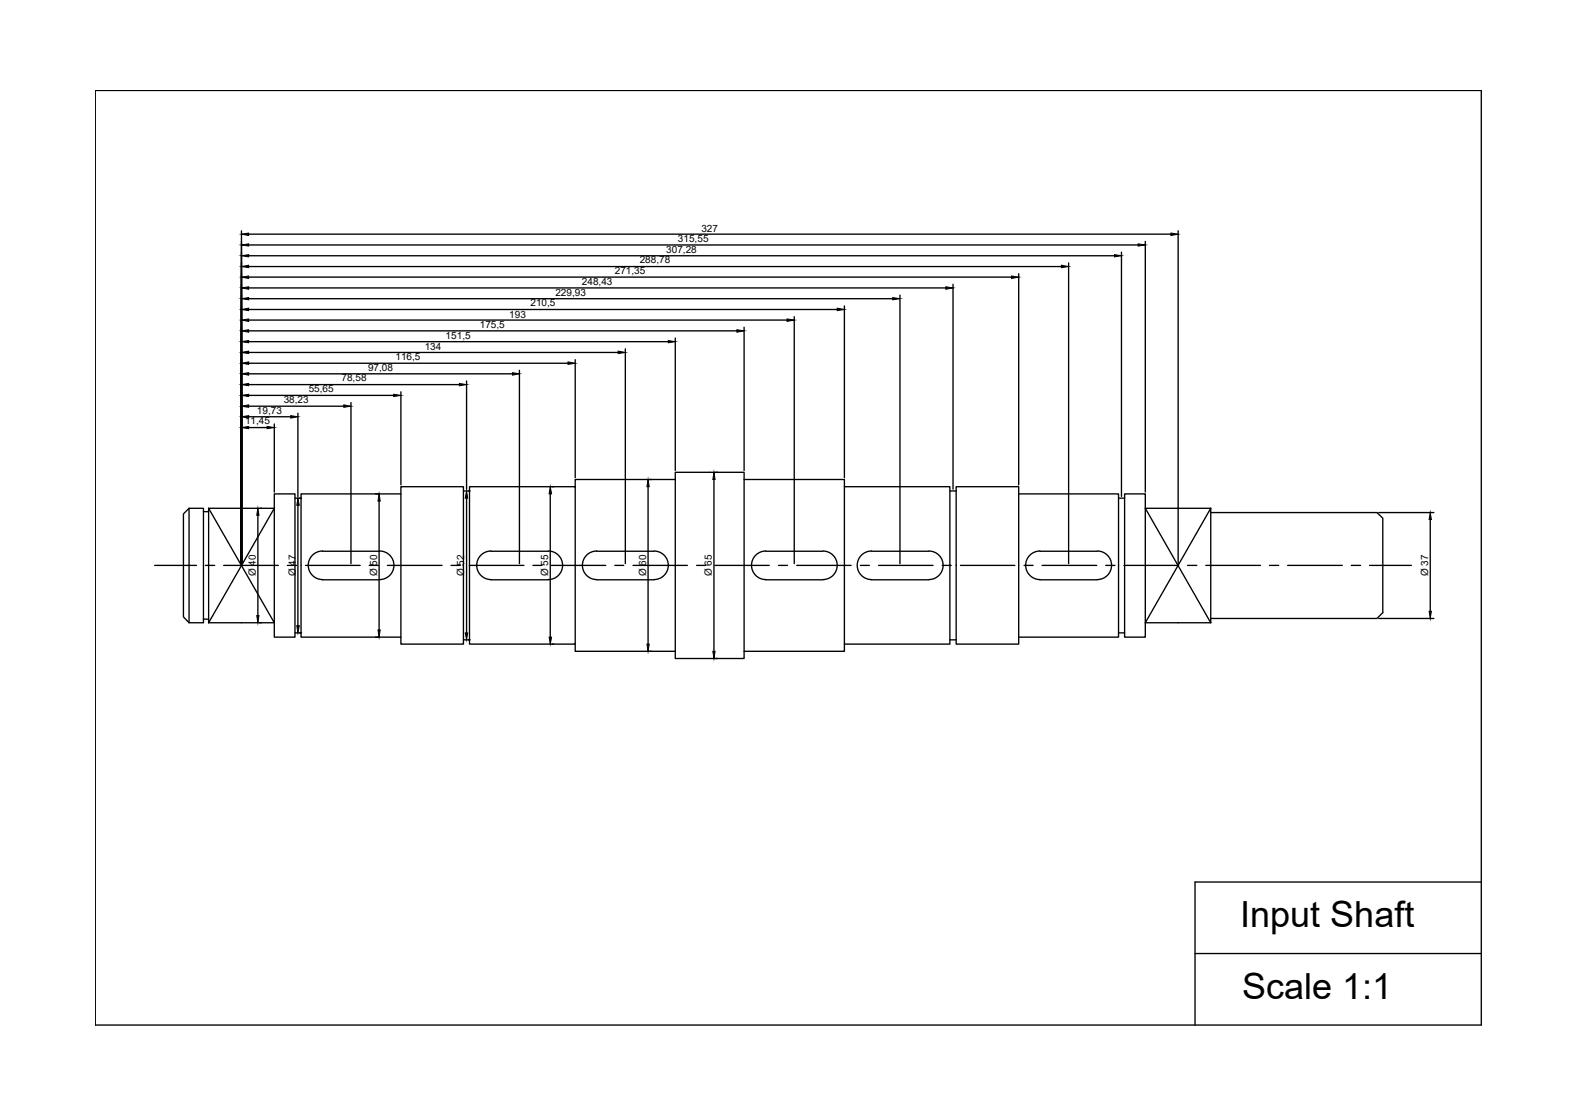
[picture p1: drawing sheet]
<svg xmlns="http://www.w3.org/2000/svg" width="297mm" height="210mm" viewBox="0 0 297 210" stroke-linecap="round" stroke-linejoin="round" font-family="sans-serif">
<!-- layer: Center Lines -->
<g fill="none" stroke="#000" stroke-width=".25">
<path d="M29.1 106.4h7.9M38.7 106.4h1.7M42.1 106.4h10.3M54.1 106.4h1.7M57.5 106.4h10.3M69.5 106.4h1.7M72.9 106.4h10.3M84.9 106.4h1.7M88.3 106.4h10.3M100.3 106.4h1.7M103.7 106.4h10.3M115.7 106.4h1.7"/>
<path d="M119.2 106.4h10.2M131.1 106.4h1.7M134.6 106.4h10.2M146.5 106.4h1.7M150 106.4h10.2M162 106.4h1.6M165.4 106.4h10.2M177.4 106.4h1.7M180.8 106.4h10.2M192.8 106.4h1.7M196.2 106.4h10.2M208.1 106.4h1.8"/>
<path d="M211.6 106.4h10.3M223.5 106.4h1.8M227 106.4h10.3M239 106.4h1.7M242.4 106.4h10.3M254.4 106.4h1.7M257.8 106.4h7.9"/>
</g>
<!-- layer: Shaft -->
<g fill="none" stroke="#000" stroke-width=".25">
<path d="M17.9 17h260.9v176h-260.9zM35.6 95.7h2.7v21.5h-2.7zM35.6 95.7l-1.1 1v19.4l1.1 1.1M38.3 96.3h1M39.3 95.7h12.3l-12.3 21.5M39.3 95.7v21.5M39.3 95.7l12.3 21.5h-12.3M51.6 93h3.9v26.9h-3.9zM55.5 93.8h1.2M75.5 93h-18.8v26.9h18.8M75.5 91.6h11.7v29.7h-11.7zM87.2 92.4h1.2"/>
<path d="M88.4 91.6h19.9v29.7h-19.9zM127.1 90.3h-18.8v1.3M127.1 88.9h13v35.1h-13zM140.1 90.3h18.8v1.3M158.9 91.6h19.9v29.7h-19.9zM178.8 92.4h1.2M180 91.6h11.8v29.7h-11.8zM191.8 93h18.8v26.9h-18.8M210.6 93.8h1.1M211.7 93h3.9v26.9h-3.9zM227.9 96.5h31.3l1.1 1.1v17.7l-1.1 1.1h-31.3M227.9 95.7h-12.3l12.3 21.5"/>
<path d="M227.9 95.7v21.5M227.9 95.7l-12.3 21.5h12.3M38.3 116.6h1M55.5 119.1h1.2M60.7 103.8h10.7M60.7 109.1h10.7M60.7 103.7a2.69 2.69 0 0 0-2.7 2.7 2.69 2.69 0 0 0 2.7 2.7M71.5 103.7a2.69 2.69 0 0 1 2.7 2.7 2.69 2.69 0 0 1-2.7 2.7M92.4 103.8h10.8M92.4 109.1h10.8M92.4 103.7a2.69 2.69 0 0 0-2.7 2.7 2.69 2.69 0 0 0 2.7 2.7M103.2 103.7a2.69 2.69 0 0 1 2.7 2.7 2.69 2.69 0 0 1-2.7 2.7"/>
<path d="M112.3 103.8h10.8M112.3 109.1h10.8M112.3 103.7a2.69 2.69 0 0 0-2.7 2.7 2.69 2.69 0 0 0 2.7 2.7M123.1 103.7a2.69 2.69 0 0 1 2.7 2.7 2.69 2.69 0 0 1-2.7 2.7M144.1 103.8h10.8M144.1 109.1h10.8M144.2 103.7a2.69 2.69 0 0 0-2.7 2.7 2.69 2.69 0 0 0 2.7 2.7M154.9 103.7a2.69 2.69 0 0 1 2.7 2.7 2.69 2.69 0 0 1-2.7 2.7M164 103.8h10.8M164 109.1h10.8M164 103.7a2.69 2.69 0 0 0-2.6 2.7 2.69 2.69 0 0 0 2.6 2.7M174.8 103.7a2.69 2.69 0 0 1 2.7 2.7 2.69 2.69 0 0 1-2.7 2.7"/>
<path d="M195.7 103.8h10.8M195.7 109.1h10.8M195.8 103.7a2.69 2.69 0 0 0-2.7 2.7 2.69 2.69 0 0 0 2.7 2.7M206.6 103.7a2.69 2.69 0 0 1 2.6 2.7 2.69 2.69 0 0 1-2.6 2.7M210.6 119.1h1.1M87.2 120.5h1.2M108.3 121.3v1.3h18.8M158.9 121.3v1.3h-18.8M178.8 120.5h1.2M224.9 179.5h53.9M278.8 166h-53.9v27"/>
</g>
<!-- layer: Dimensions -->
<g fill="none" stroke="#000" stroke-width=".25">
<path d="M45.5 43.4v62.7M46.8 58.3h110.8M46.8 56.2h121.2M46.8 54.2h131.2M46.8 52.2h143.6M46.8 50.2h153M46.8 48.1h163M46.8 46.1h167.4M46.8 44.1h173.6M149.5 59.6v46.5M158.9 57.6v32.3M169.4 55.6v50.5"/>
<path d="M179.4 53.5v38.6M191.8 51.5v39.8M201.2 49.5v56.6M211.1 47.5v45.9M215.6 45.4v47.2M221.8 43.4v62.7M46.8 78.5h7.9M46.8 76.5h17.9M46.8 74.4h27.3M46.8 72.4h39.7M46.8 70.4h49.7M46.8 68.4h60.1"/>
<path d="M46.8 66.4h69.6M46.8 64.3h79M46.8 62.3h91.9M46.8 60.3h101.4M51.6 79.8v12.8M56.1 77.8v15.6M66.1 75.8v30.3M75.5 73.8v17.5M87.8 71.7v20.4M97.8 69.7v36.4M108.3 67.7v22.2M117.7 65.7v40.4"/>
<path d="M127.1 63.6v25M140.1 61.6v27M46.8 80.5h3.5M48.5 97v18.9M48.9 95.7h.3M56.1 95.1v22.7M56.4 93.8h.4M70.7 93h.6M71.4 94.3v24.3M87.8 93.8v25.3M88.2 92.4h.3M103.6 93v26.9"/>
<path d="M103.9 91.6h.4M122 91.6v29.7M122.3 90.3h.4M134.4 90.3v32.3M134.7 88.9h.4M259.5 96.5h10.4M269.2 97.8v17.3M48.9 117.2h.3M56.4 119.1h.4M70.7 119.9h.6M259.5 116.4h10.4M88.2 120.5h.3"/>
<path d="M103.9 121.3h.4M122.3 122.6h.4M134.7 124h.4"/>
</g>
<g fill="#000" stroke="#000" stroke-width=".19">
<path d="M45.5 58.3l1.3-.3v.5zM45.5 56.2l1.3-.2v.4zM45.5 54.2l1.3-.2v.5zM45.5 52.2l1.3-.2v.4zM45.5 50.2l1.3-.3v.5zM45.5 48.1l1.3-.2v.5zM45.5 46.1l1.3-.2v.4zM45.5 44.1l1.3-.2v.4zM157.6 58l1.3 .3-1.3 .2zM168 56l1.4 .2-1.4 .2zM178 54l1.4 .2-1.4 .3zM190.4 52l1.4 .2-1.4 .2z"/>
<path d="M199.8 49.9l1.4 .3-1.4 .2zM209.8 47.9l1.3 .2-1.3 .3zM214.2 45.9l1.4 .2-1.4 .2zM220.4 43.9l1.4 .2-1.4 .2zM45.5 78.5l1.3-.3v.5zM45.5 76.5l1.3-.3v.5zM45.5 74.4l1.3-.2v.4zM45.5 72.4l1.3-.2v.4zM45.5 70.4l1.3-.2v.4zM45.5 68.4l1.3-.3v.5zM45.5 66.4l1.3-.3v.5zM45.5 64.3l1.3-.2v.4z"/>
<path d="M45.5 62.3l1.3-.2v.4zM45.5 60.3l1.3-.3v.5zM54.7 78.2l1.4 .3-1.4 .2zM64.7 76.2l1.4 .3-1.4 .2zM74.1 74.2l1.4 .2-1.4 .2zM86.5 72.2l1.3 .2-1.3 .2zM96.5 70.2l1.3 .2-1.3 .2zM106.9 68.1l1.4 .3-1.4 .2zM116.4 66.1l1.3 .3-1.3 .2zM125.8 64.1l1.3 .2-1.3 .2zM138.7 62.1l1.4 .2-1.4 .2zM148.2 60l1.3 .3-1.3 .2z"/>
<path d="M45.5 80.5l1.3-.2v.4zM48.5 95.7l.3 1.3h-.5zM50.3 80.3l1.3 .2-1.3 .2zM56.1 93.8l.2 1.3h-.4zM71.4 93l.2 1.3h-.5zM87.8 92.4l.2 1.4h-.4zM103.6 91.6l.2 1.4h-.4zM122 90.3l.2 1.3h-.4zM134.4 88.9l.2 1.4h-.4zM269.2 96.5l.2 1.3h-.4zM48.3 115.9h.5l-.3 1.3zM55.9 117.8h.4l-.2 1.3z"/>
<path d="M71.1 118.6h.5l-.2 1.3zM87.6 119.1h.4l-.2 1.4zM103.4 119.9h.4l-.2 1.4zM269 115.1h.4l-.2 1.3zM121.8 121.3h.4l-.2 1.3zM134.2 122.6h.4l-.2 1.4z"/>
</g>
<g font-size="6.8">
<text x="233.5" y="174.5">Input Shaft</text>
<text x="233.8" y="188">Scale 1:1</text>
</g>
<g font-size="1.9">
<text x="125.4" y="47.6">307,28</text>
<text x="127.6" y="45.5">315,55</text>
<text x="132" y="43.7">327</text>
<text x="109.5" y="53.6">248,43</text>
<text x="115.7" y="51.6">271,35</text>
<text x="120.4" y="49.5">288,78</text>
<text x="95.9" y="59.9">193</text>
<text x="99.9" y="57.6">210,5</text>
<text x="104.5" y="55.6">229,93</text>
<text x="80" y="66">134</text>
<text x="83.9" y="63.7">151,5</text>
<text x="90.3" y="61.7">175,5</text>
<text x="64.3" y="71.8">78,58</text>
<text x="69.3" y="69.8">97,08</text>
<text x="74.5" y="67.7">116,5</text>
<text x="48.4" y="77.9">19,73</text>
<text x="53.4" y="75.8">38,23</text>
<text x="58.1" y="73.8">55,65</text>
<text x="46.1" y="79.9">11,45</text>
<text x="48.2" y="108.5" transform="rotate(-90 48.2 108.5)">Ø 40</text>
<text x="55.7" y="108.5" transform="rotate(-90 55.7 108.5)">Ø 47</text>
<text x="71" y="108.5" transform="rotate(-90 71 108.5)">Ø 50</text>
<text x="87.4" y="108.5" transform="rotate(-90 87.4 108.5)">Ø 52</text>
<text x="103.2" y="108.5" transform="rotate(-90 103.2 108.5)">Ø 55</text>
<text x="121.6" y="108.5" transform="rotate(-90 121.6 108.5)">Ø 60</text>
<text x="134" y="108.5" transform="rotate(-90 134 108.5)">Ø 65</text>
<text x="268.8" y="108.5" transform="rotate(-90 268.8 108.5)">Ø 37</text>
</g>
</svg>
